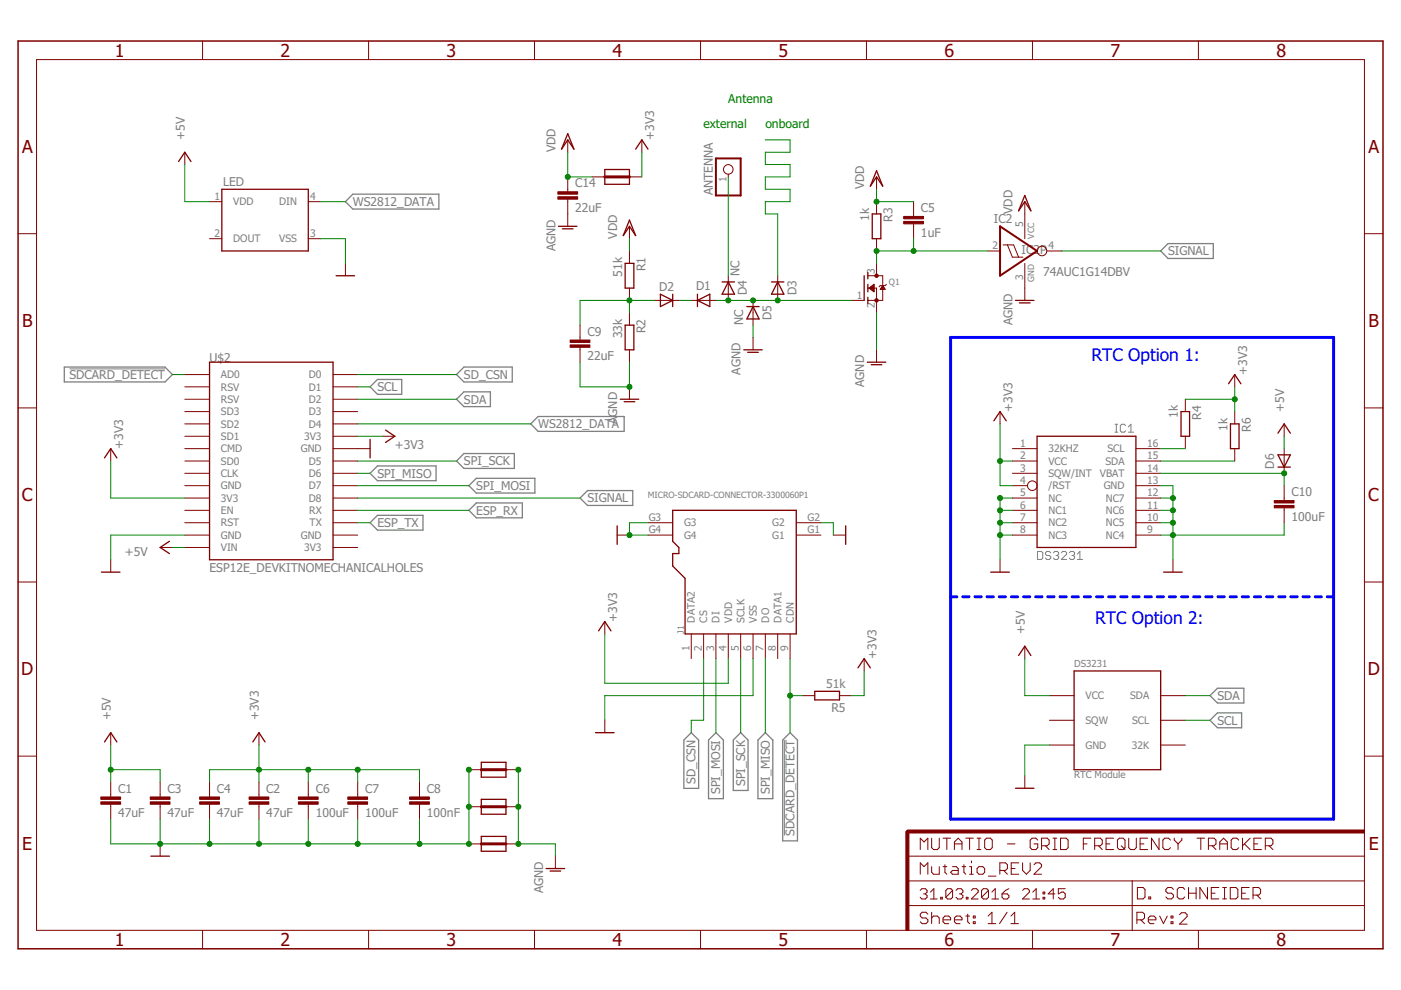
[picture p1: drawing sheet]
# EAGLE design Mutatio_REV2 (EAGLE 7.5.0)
FRAME (FRAME-A4L): CNAME: MUTATIO - GRID FREQUENCY TRACKER; CREVISION: 2; DESIGNER: D. SCHNEIDER

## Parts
ANTENNA  PINHD-1X1CB  [1X01-CLEANBIG]
C1  47uF  C-EUC0805  [C0805]
C2  47uF  C-EUC0805  [C0805]
C3  47uF  C-EUC0805  [C0805]
C4  47uF  C-EUC0805  [C0805]
C5  1uF  C-EUC0603  [C0603]
C6  100uF  C-EUC1206  [C1206]
C7  100uF  C-EUC1206  [C1206]
C8  100nF  C-EUC0603  [C0603]
C9  22uF  C-EUC0603  [C0603]
C10  100uF  C-EUC1206  [C1206]
C14  22uF  C-EUC0603  [C0603]
D1  DIODE-MINIMELF  [MINIMELF]
D2  DIODE-MINIMELF  [MINIMELF]
D3  DIODE-MINIMELF  [MINIMELF]
D4  NC  DIODE-MINIMELF  [MINIMELF]
D5  NC  DIODE-MINIMELF  [MINIMELF]
D6  DIODE-MINIMELF  [MINIMELF]
IC1  DS3231/SO  [SO16W]
IC2  74AUC1G14DBV  [SOT23-5]
J1  MICRO-SDCARD-CONNECTOR-3300060P1  [9P-SMD-W-RING]
LED  WS2812B  [WS2812B]
Q1  MOSFET-NREFLOW  [SOT23]
R1  51k  R-EU_R0603  [R0603]
R2  33k  R-EU_R0603  [R0603]
R3  1k  R-EU_R0603  [R0603]
R4  1k  R-EU_R0603  [R0603]
R5  51k  R-EU_R0603  [R0603]
R6  1k  R-EU_R0603  [R0603]
U$1  DS3231_MODULEBIG_CONNECTER_ONLY  [DS3231_MODULE_BIGCON]
U$2  ESP12E_DEVKITNOMECHANICALHOLES  [ESP12E_DEVKIT_NOHOLES]
U$7  SHORT  [SHORT]
U$8  SHORT  [SHORT]
U$9  SHORT  [SHORT]
U$10  SHORT  [SHORT]

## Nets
!SDCARD_DETECT: J1.9(CDN) R5.2 U$2.AD0
+3V3: C2.1 C4.1 C6.1 C7.1 C8.1 IC1.2(VCC) IC1.4(/RST) J1.4(VDD) R4.1 R5.1 R6.1 U$2.3V3@0(3V3) U$2.3V3@1(3V3) U$7.P$2
+5V: C1.1 C3.1 D6.A LED.1(VDD) U$1.VCC@2(VCC) U$2.VIN
AGND: C9.2 C14.2 D5.A IC2.3(GND) Q1.2(S) R2.2 U$8.P$2 U$9.P$2 U$10.P$2
ANTENNA: D1.A D3.A D4.A D5.C Q1.1(G)
BOARDANTENNA: D3.C
ESP_RX: U$2.RX
ESP_TX: U$2.TX
GND: C1.2 C2.2 C3.2 C4.2 C6.2 C7.2 C8.2 C10.2 IC1.5(NC) IC1.6(NC1) IC1.7(NC2) IC1.8(NC3) IC1.9(NC4) IC1.10(NC5) IC1.11(NC6) IC1.12(NC7) IC1.13(GND) J1.6(VSS) J1.G2 J1.G3 J1.G4 LED.3(VSS) U$1.GND@2(GND) U$2.GND@1(GND) U$2.GND@2(GND) U$8.P$1 U$9.P$1 U$10.P$1
N$1: D1.C D2.C
N$3: ANTENNA.1 D4.C
N$4: C5.2 IC2.2(I) Q1.3(D) R3.2
N$6: C10.1 D6.C IC1.14(VBAT)
REF1: C9.1 D2.A R1.2 R2.1
SCL: IC1.16(SCL) R4.2 U$1.SCL@2(SCL) U$2.D1
SD_CSN: J1.2(CS) U$2.D0
SDA: IC1.15(SDA) R6.2 U$1.SDA@2(SDA) U$2.D2
SIGNAL: IC2.4(O) U$2.D8
SPI_MISO: J1.7(DO) U$2.D6
SPI_MOSI: J1.3(DI) U$2.D7
SPI_SCK: J1.5(SCLK) U$2.D5
VDD: C5.1 C14.1 IC2.5(VCC) R1.1 R3.1 U$7.P$1
WS2812_DATA: LED.4(DIN) U$2.D4
Unconnected: IC1.1(32KHZ) IC1.3(SQW/INT) J1.1(DATA2) J1.8(DATA1) J1.G1 LED.2(DOUT) U$1.32K U$1.SQW U$2.3V3@2(3V3) U$2.CLK U$2.CMD U$2.D3 U$2.EN U$2.GND@0(GND) U$2.GND@3(GND) U$2.RST U$2.RSV@0(RSV) U$2.RSV@1(RSV) U$2.SD0 U$2.SD1 U$2.SD2 U$2.SD3

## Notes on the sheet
- Antenna
- external | onboard
- RTC Option 1:
- RTC Option 2:

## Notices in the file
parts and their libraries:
SparkFun-LED: Licensing: Creative Commons ShareAlike 4.0 International - https://creativecommons.org/licenses/by-sa/4.0
